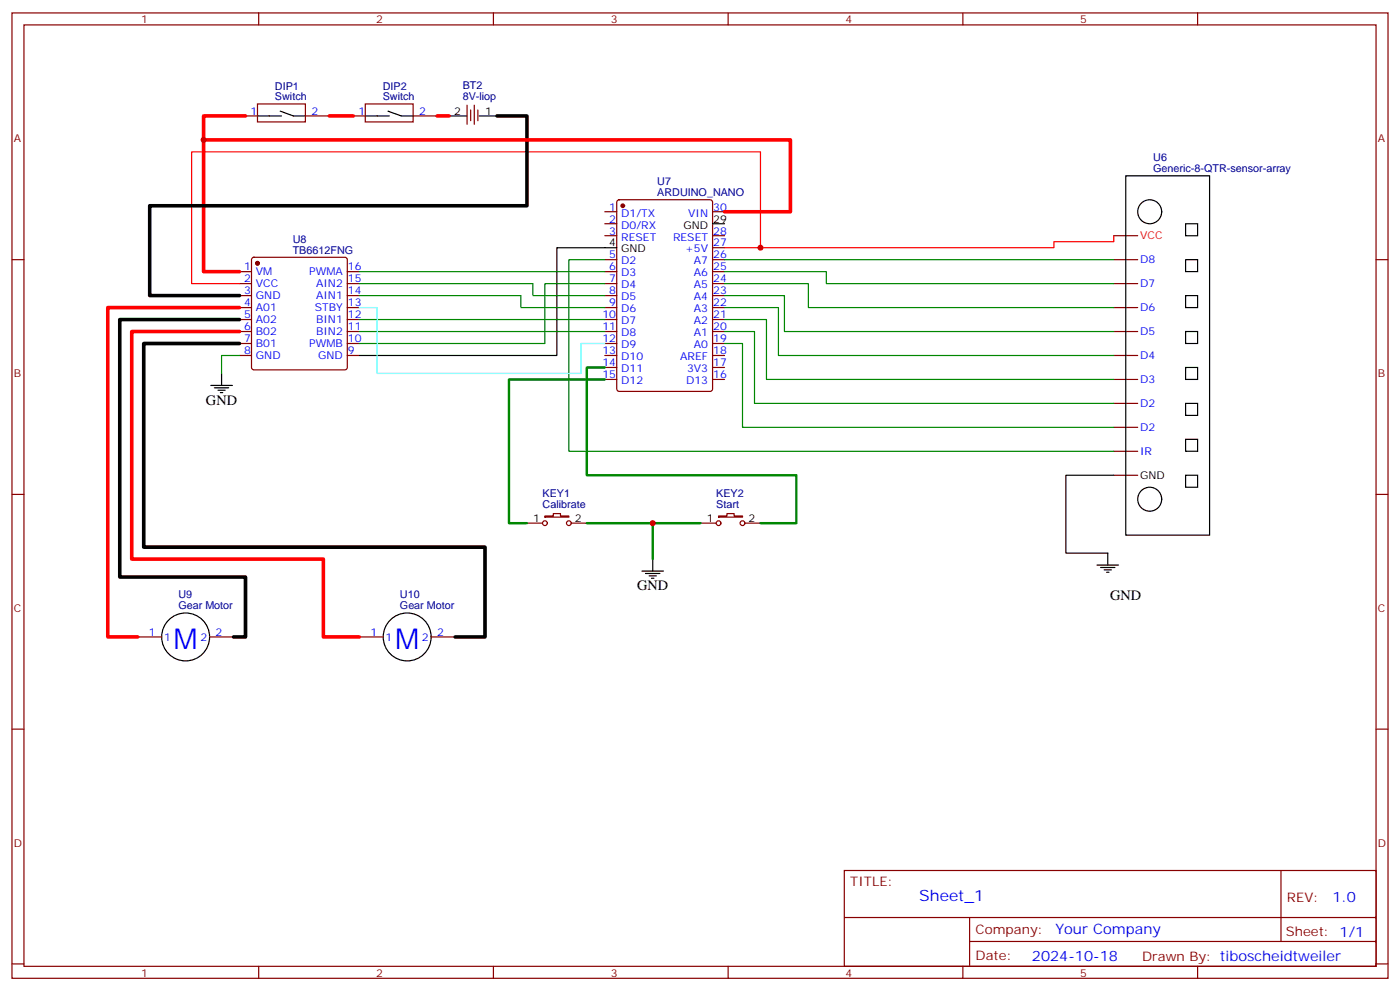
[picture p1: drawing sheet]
<svg xmlns="http://www.w3.org/2000/svg" width="412mm" height="292mm" viewBox="0 0 412 292" stroke-linecap="round" stroke-linejoin="round" font-family="sans-serif">
<g fill="none" stroke="#870000" stroke-width=".35">
<path d="M3.5 3.8h405.4v284.3h-405.4zM7.1 7.3h398.2v277.3h-398.2zM76.2 3.8v3.5M145.3 3.8v3.5M214.5 3.8v3.5M283.6 3.8v3.5M352.8 3.8v3.5M72.3 34.1h3.5M75.8 30.6h14.2v5.3h-14.2zM90 34.1h7M104.1 34.1h3.5M107.6 30.6h14.1v5.3h-14.1z"/>
<path d="M121.7 34.1h7.1M137.6 31v5.6M138.6 32.4v3.2M139.7 31v5.6M140.8 32.4v3.2M181.9 59l.5-.2h26.8l.6 .5 .1 55.3-.5 .6-27 .1-.7-.5v-55.3zM3.5 76.5h3.6M74.3 76l.5-.2h26.8l.5 .2 .2 .5v31.7l-.2 .5-.5 .2h-26.8l-.5-.2-.2-.5v-31.7zM178.2 76.5h3.5M178.2 69.4h3.5M178.2 62.4h3.5M178.2 65.9h3.5"/>
<path d="M209.9 76.5h3.5M209.9 69.4h3.5M209.9 62.4h3.5M209.9 73h3.5M328.1 76.5h7M328.1 69.4h7M405.3 76.5h3.6M70.6 97.6h3.5M70.6 90.6h3.5M70.6 83.5h3.5M70.6 80h3.5M70.6 87.1h3.5"/>
<path d="M70.6 94.1h3.5M102.3 97.6h3.5M102.3 90.6h3.5M102.3 83.5h3.5M102.3 80h3.5M102.3 87.1h3.5M102.3 94.1h3.5M178.2 97.6h3.5M178.2 90.6h3.5M178.2 83.5h3.5M178.2 80h3.5M178.2 87.1h3.5"/>
<path d="M178.2 94.1h3.5M209.9 97.6h3.5M209.9 90.6h3.5M209.9 83.5h3.5M209.9 80h3.5M209.9 87.1h3.5M209.9 94.1h3.5M328.1 97.6h7M328.1 90.6h7M328.1 83.5h7M70.6 104.7h3.5M70.6 101.2h3.5"/>
<path d="M102.3 104.7h3.5M102.3 101.2h3.5M178.2 111.8h3.5M178.2 104.7h3.5M178.2 101.2h3.5M178.2 108.2h3.5M209.9 111.8h3.5M209.9 104.7h3.5M209.9 101.2h3.5M209.9 108.2h3.5M328.1 118.8h7M328.1 111.8h7"/>
<path d="M328.1 104.7h7M328.1 140h7M328.1 132.9h7M328.1 125.9h7M3.5 145.6h3.6M155.2 154.1h4.6M160.5 152h2.5v-.7h2.1v.7h2.5v.3h-7.1zM168.3 154.1h4.6M206.4 154.1h4.6M211.7 152h2.4v-.7h2.2v.7h2.4v.3h-7zM219.4 154.1h4.6M405.3 145.6h3.6"/>
<path d="M40.6 187.6h7M61.7 187.6h7.1M105.8 187.6h7.1M127 187.6h7.1M3.5 214.8h3.6M405.3 214.8h3.6M248.7 256.4h156.6v28.2h-156.6zM377.3 256.4v20.9M248.7 270.2h156.5M285.6 277.3h119.6M285.6 270.2v14.2M3.5 283.9h3.6"/>
<path d="M76.2 284.6v3.5M145.3 284.6v3.5M214.5 284.6v3.5M283.6 284.6v3.5M352.8 284.6v3.5M405.3 283.9h3.6"/>
<circle cx="160.5" cy="154.1" r=".71"/>
<circle cx="167.6" cy="154.1" r=".71"/>
<circle cx="211.7" cy="154.1" r=".71"/>
<circle cx="218.7" cy="154.1" r=".71"/>
</g>
<g fill="none" stroke="#000" stroke-width=".35">
<path d="M75.8 34.1h7.1M82.5 32.7l3.9 1.4h3.6M107.6 34.1h7.1M114.3 32.7l3.9 1.4h3.5M132.3 34.1h5.3M141.1 34.1h5.3M331.6 51.8h24.7v105.8h-24.7zM181.7 73h-17.7v31.7h-58.2M209.9 65.9h3.5M349.2 76.5h3.6v3.5h-3.6zM349.2 65.9h3.6v3.5h-3.6zM349.2 97.6h3.6v3.6h-3.6z"/>
<path d="M349.2 87.1h3.6v3.5h-3.6zM62.1 113.5h6.3M63.1 114.2h4.3M64.2 114.9h2.1M64.9 115.6h.7M65.3 110v3.5M349.2 108.2h3.6v3.6h-3.6zM349.2 118.8h3.6v3.5h-3.6zM328.1 140h-14.1v22.9h12.3v3.5M349.2 129.4h3.6v3.5h-3.6zM349.2 140h3.6v3.5h-3.6zM189.1 168.2h6.3"/>
<path d="M190.1 168.9h4.3M191.2 169.6h2.1M191.9 170.3h.7M192.3 164.7v3.5M323.1 166.4h6.4M324.2 167.1h4.2M325.3 167.9h2.1M326 168.6h.7"/>
<circle cx="338.7" cy="62.4" r="3.5"/>
<circle cx="338.7" cy="147" r="3.5"/>
<circle cx="54.7" cy="187.6" r="7.1"/>
<circle cx="119.9" cy="187.6" r="7.1"/>
</g>
<g fill="#870000" stroke="#870000" stroke-width=".35">
<circle cx="183.4" cy="60.6" r=".53"/>
<circle cx="75.8" cy="77.5" r=".53"/>
</g>
<g fill="none" stroke="#008700" stroke-width=".35">
<path d="M178.2 76.5h-10.6v56.4h160.5M213.4 76.5h114.7M105.8 87.1h47.7v3.5h24.7M105.8 83.5h51.2v3.6h21.2M105.8 94.1h72.4M105.8 97.6h72.4M105.8 80h72.4M178.2 83.5h-17.7v17.7h-54.7M213.4 80h30v3.5h84.7M213.4 83.5h24.7v7.1h90M213.4 87.1h17.7v10.5h97M213.4 90.6h15.9v14.1h98.8"/>
<path d="M213.4 94.1h12.4v17.7h102.3M213.4 97.6h8.8v21.2h105.9M70.6 104.7h-5.3v5.3M213.4 101.2h5.3v24.7h109.4"/>
</g>
<path d="M224 73v-28.3h-167.6v38.8h14.2M328.1 69.4v1.8h-17.7v1.8h-97" fill="none" stroke="#f00" stroke-width=".35"/>
<path d="M72.3 34.1h-12.3v45.9h10.6M97 34.1h7.1M128.8 34.1h3.5M60 41.2h172.8v21.2h-19.4M70.6 90.6h-38.9v97h8.9M70.6 97.6h-31.8v67.1h56.4v22.9h10.6" fill="none" stroke="#f00" stroke-width="1.1"/>
<path d="M146.4 34.1h8.8v26.5h-111.1v26.5h26.5M70.6 94.1h-35.3v75.9h37v17.6h-3.5M70.6 101.2h-28.3v59.9h100.6v26.5h-8.8" fill="none" stroke="#000" stroke-width="1.1"/>
<path d="M105.8 90.6h5.3v19.4h60v-8.8h7.1" fill="none" stroke="#0ff" stroke-width=".35"/>
<path d="M178.2 111.8h-28.3v42.3h5.3M178.2 108.2h-5.3v31.8h61.7v14.1h-10.6M172.9 154.1h19.4M206.4 154.1h-14.1v10.6" fill="none" stroke="#008700" stroke-width=".71"/>
<g fill="#c00">
<circle cx="224" cy="73" r=".88"/>
<circle cx="60" cy="41.2" r=".88"/>
<circle cx="192.3" cy="154.1" r=".88"/>
</g>
<g font-size="8.5" fill="#00f">
<text x="51.2" y="191.1">M</text>
<text x="116.4" y="191.1">M</text>
</g>
<text font-size="4.6" fill="#00f" x="270.8" y="265.4">Sheet_1</text>
<g font-size="4.2">
<text x="60.7" y="119.2">GND</text>
<text x="187.7" y="173.8">GND</text>
<text x="327" y="176.8">GND</text>
</g>
<g font-size="4.2" fill="#00f">
<text x="392.5" y="265.7">1.0</text>
<text x="310.9" y="275.2">Your Company</text>
<text x="304" y="283">2024-10-18</text>
</g>
<g font-size="3.9" fill="#800">
<text x="250.5" y="261">TITLE:</text>
<text x="379.1" y="265.7">REV:</text>
<text x="287.4" y="275.2">Company:</text>
<text x="378.7" y="275.8">Sheet: 1/1</text>
<text x="287.4" y="282.9">Date:</text>
<text x="336.4" y="282.9">Drawn By: tiboscheidtweiler</text>
</g>
<g font-size="3.2" fill="#800">
<text x="41.6" y="6.8">1</text>
<text x="110.8" y="6.8">2</text>
<text x="179.9" y="6.8">3</text>
<text x="249.1" y="6.8">4</text>
<text x="318.2" y="6.8">5</text>
<text x="4.1" y="41.9">A</text>
<text x="405.9" y="41.9">A</text>
<text x="4.1" y="111.1">B</text>
<text x="405.9" y="111.1">B</text>
<text x="4.1" y="180.2">C</text>
<text x="405.9" y="180.2">C</text>
<text x="4.1" y="249.3">D</text>
<text x="405.9" y="249.3">D</text>
<text x="41.6" y="287.6">1</text>
<text x="110.8" y="287.6">2</text>
<text x="179.9" y="287.6">3</text>
<text x="249.1" y="287.6">4</text>
<text x="318.2" y="287.6">5</text>
</g>
<g font-size="3.2" fill="#000080">
<text x="81" y="29.5">Switch</text>
<text x="81" y="26.4">DIP1</text>
<text x="112.8" y="29.5">Switch</text>
<text x="112.8" y="26.4">DIP2</text>
<text x="136.3" y="29.4">8V-liop</text>
<text x="136.3" y="26.1">BT2</text>
<text x="339.7" y="47.5">U6</text>
<text x="339.7" y="50.7">Generic-8-QTR-sensor-array</text>
<text x="193.6" y="57.8">ARDUINO_NANO</text>
<text x="193.6" y="54.5">U7</text>
<text x="86.2" y="71.5">U8</text>
<text x="86.2" y="74.7">TB6612FNG</text>
<text x="159.8" y="149.5">Calibrate</text>
<text x="159.8" y="146.3">KEY1</text>
<text x="211" y="149.5">Start</text>
<text x="211" y="146.3">KEY2</text>
<text x="52.5" y="179.5">Gear Motor</text>
<text x="52.5" y="176.3">U9</text>
<text x="117.8" y="179.5">Gear Motor</text>
<text x="117.8" y="176.3">U10</text>
</g>
<g font-size="3.2" fill="#00f">
<text x="73.8" y="33.8">1</text>
<text x="91.7" y="33.8">2</text>
<text x="105.6" y="33.8">1</text>
<text x="123.5" y="33.8">2</text>
<text x="179.5" y="62">1</text>
<text x="179.5" y="65.5">2</text>
<text x="183" y="63.8">D1/TX</text>
<text x="202.7" y="63.8">VIN</text>
<text x="210.1" y="62">30</text>
<text x="179.5" y="69.1">3</text>
<text x="183" y="67.3">D0/RX</text>
<text x="183" y="70.8">RESET</text>
<text x="198.3" y="70.8">RESET</text>
<text x="210.1" y="69.1">28</text>
<text x="179.5" y="76.1">5</text>
<text x="183" y="77.9">D2</text>
<text x="201.8" y="74.4">+5V</text>
<text x="204.4" y="77.9">A7</text>
<text x="210.1" y="76.1">26</text>
<text x="210.1" y="72.6">27</text>
<text x="335.8" y="77.5">D8</text>
<text x="71.9" y="79.7">1</text>
<text x="71.9" y="83.2">2</text>
<text x="75.4" y="81.1">VM</text>
<text x="91.1" y="81.1">PWMA</text>
<text x="102.5" y="83.2">15</text>
<text x="102.5" y="79.7">16</text>
<text x="179.5" y="79.7">6</text>
<text x="179.5" y="83.2">7</text>
<text x="183" y="81.4">D3</text>
<text x="204.4" y="81.4">A6</text>
<text x="210.1" y="83.2">24</text>
<text x="210.1" y="79.7">25</text>
<text x="71.9" y="86.7">3</text>
<text x="75.4" y="84.6">VCC</text>
<text x="75.4" y="88.1">GND</text>
<text x="93.1" y="88.1">AIN1</text>
<text x="93.1" y="84.6">AIN2</text>
<text x="102.5" y="86.7">14</text>
<text x="179.5" y="86.7">8</text>
<text x="183" y="84.9">D4</text>
<text x="183" y="88.5">D5</text>
<text x="204.4" y="88.5">A4</text>
<text x="204.4" y="84.9">A5</text>
<text x="210.1" y="86.7">23</text>
<text x="335.8" y="84.6">D7</text>
<text x="71.9" y="90.2">4</text>
<text x="71.9" y="93.8">5</text>
<text x="75.4" y="91.7">A01</text>
<text x="75.4" y="95.2">A02</text>
<text x="92.7" y="91.7">STBY</text>
<text x="93.1" y="95.2">BIN1</text>
<text x="102.5" y="93.8">12</text>
<text x="102.5" y="90.2">13</text>
<text x="177.5" y="93.8">10</text>
<text x="179.5" y="90.2">9</text>
<text x="183" y="92">D6</text>
<text x="183" y="95.5">D7</text>
<text x="204.4" y="95.5">A2</text>
<text x="204.4" y="92">A3</text>
<text x="210.1" y="93.8">21</text>
<text x="210.1" y="90.2">22</text>
<text x="335.8" y="91.7">D6</text>
<text x="71.9" y="97.3">6</text>
<text x="71.9" y="100.8">7</text>
<text x="75.4" y="98.7">B02</text>
<text x="93.1" y="98.7">BIN2</text>
<text x="102.5" y="100.8">10</text>
<text x="102.5" y="97.3">11</text>
<text x="177.5" y="97.3">11</text>
<text x="177.5" y="100.8">12</text>
<text x="183" y="99.1">D8</text>
<text x="204.4" y="99.1">A1</text>
<text x="210.1" y="100.8">19</text>
<text x="210.1" y="97.3">20</text>
<text x="335.8" y="98.7">D5</text>
<text x="71.9" y="104.4">8</text>
<text x="75.4" y="102.2">B01</text>
<text x="75.4" y="105.8">GND</text>
<text x="91.1" y="102.2">PWMB</text>
<text x="93.7" y="105.8">GND</text>
<text x="102.5" y="104.4">9</text>
<text x="177.5" y="104.4">13</text>
<text x="177.5" y="107.9">14</text>
<text x="183" y="102.6">D9</text>
<text x="183" y="106.1">D10</text>
<text x="200.4" y="106.1">AREF</text>
<text x="204.4" y="102.6">A0</text>
<text x="210.1" y="107.9">17</text>
<text x="210.1" y="104.4">18</text>
<text x="335.8" y="105.8">D4</text>
<text x="177.5" y="111.4">15</text>
<text x="183" y="109.6">D11</text>
<text x="183" y="113.2">D12</text>
<text x="202.1" y="113.2">D13</text>
<text x="202.4" y="109.6">3V3</text>
<text x="210.1" y="111.4">16</text>
<text x="335.8" y="112.8">D3</text>
<text x="335.8" y="119.9">D2</text>
<text x="335.8" y="126.9">D2</text>
<text x="335.8" y="134">IR</text>
<text x="43.8" y="187.3">1</text>
<text x="48.3" y="188.7">1</text>
<text x="59" y="188.7">2</text>
<text x="63.5" y="187.3">2</text>
<text x="109.1" y="187.3">1</text>
<text x="113.6" y="188.7">1</text>
<text x="124.3" y="188.7">2</text>
<text x="128.8" y="187.3">2</text>
</g>
<g font-size="3.2">
<text x="133.8" y="33.8">2</text>
<text x="142.9" y="33.8">1</text>
<text x="210.1" y="65.5">29</text>
<text x="201.3" y="67.3">GND</text>
<text x="179.5" y="72.6">4</text>
<text x="183" y="74.4">GND</text>
<text x="335.8" y="141">GND</text>
<text x="157.1" y="153.7">1</text>
<text x="169.3" y="153.7">2</text>
<text x="208.2" y="153.7">1</text>
<text x="220.5" y="153.7">2</text>
</g>
<text font-size="3.2" fill="#c00" x="335.8" y="70.5">VCC</text>
</svg>
